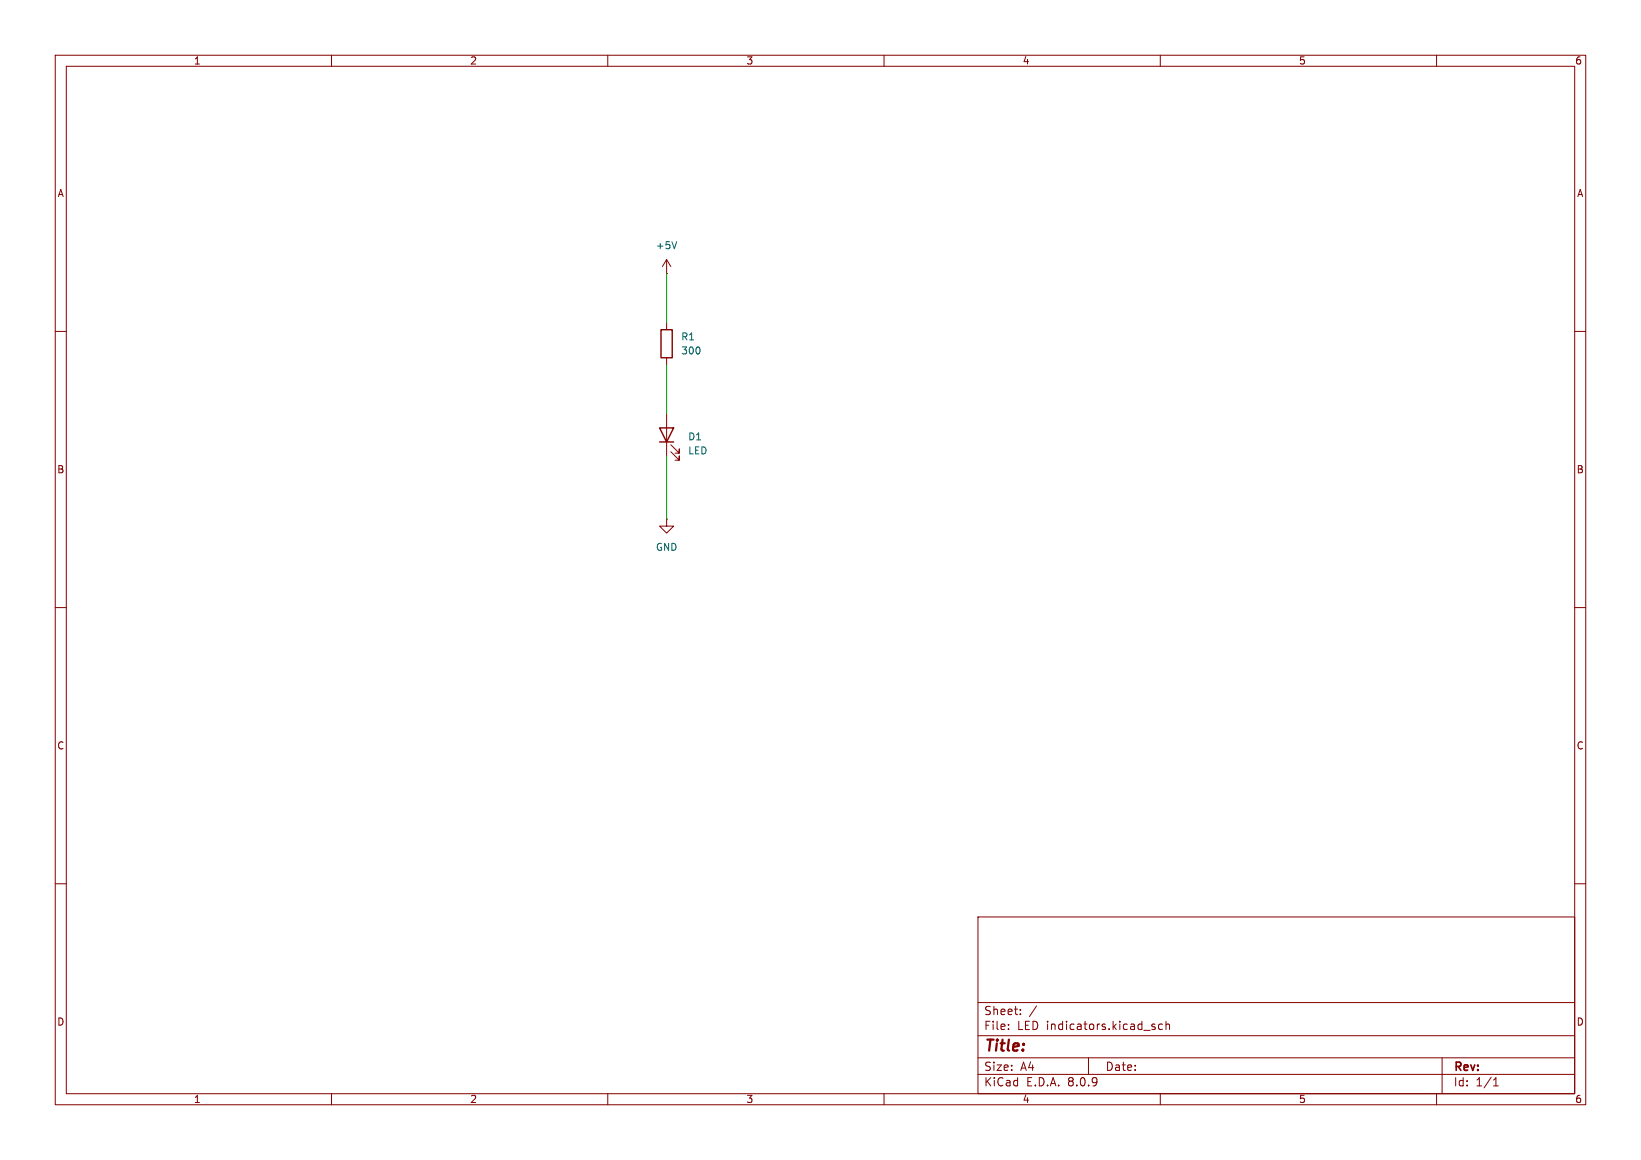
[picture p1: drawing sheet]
(kicad_sch
 (version 20231120)
 (generator "eeschema")
 (generator_version "8.0")
 (paper "A4")
 (lib_symbols
  (symbol "Device:LED"
   (pin_numbers hide)
   (pin_names
    (offset 1.016) hide) (exclude_from_sim no) (in_bom yes) (on_board yes)
   (property "Reference" "D" (at 0 2.54 0) (effects (font (size 1.27 1.27))))
   (property "Value" "LED" (at 0 -2.54 0) (effects (font (size 1.27 1.27))))
   (property "Footprint" "" (at 0 0 0) (effects (font (size 1.27 1.27)) (hide yes)))
   (property "Datasheet" "~" (at 0 0 0) (effects (font (size 1.27 1.27)) (hide yes)))
   (property "Description" "Light emitting diode" (at 0 0 0) (effects (font (size 1.27 1.27)) (hide yes)))
   (symbol "LED_0_1"
    (polyline (pts (xy -1.27 -1.27) (xy -1.27 1.27)) (stroke (width 0.254) (type default)) (fill (type none)))
    (polyline (pts (xy -1.27 0) (xy 1.27 0)) (stroke (width 0) (type default)) (fill (type none)))
    (polyline (pts (xy 1.27 -1.27) (xy 1.27 1.27) (xy -1.27 0) (xy 1.27 -1.27)) (stroke (width 0.254) (type default)) (fill (type none)))
    (polyline (pts (xy -3.048 -0.762) (xy -4.572 -2.286) (xy -3.81 -2.286) (xy -4.572 -2.286) (xy -4.572 -1.524)) (stroke (width 0) (type default)) (fill (type none)))
    (polyline (pts (xy -1.778 -0.762) (xy -3.302 -2.286) (xy -2.54 -2.286) (xy -3.302 -2.286) (xy -3.302 -1.524)) (stroke (width 0) (type default)) (fill (type none))))
   (symbol "LED_1_1"
    (pin passive line (at -3.81 0 0) (length 2.54) (name "K" (effects (font (size 1.27 1.27)))) (number "1" (effects (font (size 1.27 1.27)))))
    (pin passive line (at 3.81 0 180) (length 2.54) (name "A" (effects (font (size 1.27 1.27)))) (number "2" (effects (font (size 1.27 1.27)))))))
  (symbol "Device:R"
   (pin_numbers hide)
   (pin_names
    (offset 0)) (exclude_from_sim no) (in_bom yes) (on_board yes)
   (property "Reference" "R" (at 2.032 0 90) (effects (font (size 1.27 1.27))))
   (property "Value" "R" (at 0 0 90) (effects (font (size 1.27 1.27))))
   (property "Footprint" "" (at -1.778 0 90) (effects (font (size 1.27 1.27)) (hide yes)))
   (property "Datasheet" "~" (at 0 0 0) (effects (font (size 1.27 1.27)) (hide yes)))
   (property "Description" "Resistor" (at 0 0 0) (effects (font (size 1.27 1.27)) (hide yes)))
   (symbol "R_0_1"
    (rectangle (start -1.016 -2.54) (end 1.016 2.54) (stroke (width 0.254) (type default)) (fill (type none))))
   (symbol "R_1_1"
    (pin passive line (at 0 3.81 270) (length 1.27) (name "~" (effects (font (size 1.27 1.27)))) (number "1" (effects (font (size 1.27 1.27)))))
    (pin passive line (at 0 -3.81 90) (length 1.27) (name "~" (effects (font (size 1.27 1.27)))) (number "2" (effects (font (size 1.27 1.27)))))))
  (symbol "power:+5V"
   (power)
   (pin_numbers hide)
   (pin_names
    (offset 0) hide) (exclude_from_sim no) (in_bom yes) (on_board yes)
   (property "Reference" "#PWR" (at 0 -3.81 0) (effects (font (size 1.27 1.27)) (hide yes)))
   (property "Value" "+5V" (at 0 3.556 0) (effects (font (size 1.27 1.27))))
   (property "Footprint" "" (at 0 0 0) (effects (font (size 1.27 1.27)) (hide yes)))
   (property "Datasheet" "" (at 0 0 0) (effects (font (size 1.27 1.27)) (hide yes)))
   (property "Description" "Power symbol creates a global label with name \"+5V\"" (at 0 0 0) (effects (font (size 1.27 1.27)) (hide yes)))
   (symbol "+5V_0_1"
    (polyline (pts (xy -0.762 1.27) (xy 0 2.54)) (stroke (width 0) (type default)) (fill (type none)))
    (polyline (pts (xy 0 0) (xy 0 2.54)) (stroke (width 0) (type default)) (fill (type none)))
    (polyline (pts (xy 0 2.54) (xy 0.762 1.27)) (stroke (width 0) (type default)) (fill (type none))))
   (symbol "+5V_1_1"
    (pin power_in line (at 0 0 90) (length 0) (name "~" (effects (font (size 1.27 1.27)))) (number "1" (effects (font (size 1.27 1.27)))))))
  (symbol "power:GND"
   (power)
   (pin_numbers hide)
   (pin_names
    (offset 0) hide) (exclude_from_sim no) (in_bom yes) (on_board yes)
   (property "Reference" "#PWR" (at 0 -6.35 0) (effects (font (size 1.27 1.27)) (hide yes)))
   (property "Value" "GND" (at 0 -3.81 0) (effects (font (size 1.27 1.27))))
   (property "Footprint" "" (at 0 0 0) (effects (font (size 1.27 1.27)) (hide yes)))
   (property "Datasheet" "" (at 0 0 0) (effects (font (size 1.27 1.27)) (hide yes)))
   (property "Description" "Power symbol creates a global label with name \"GND\" , ground" (at 0 0 0) (effects (font (size 1.27 1.27)) (hide yes)))
   (symbol "GND_0_1"
    (polyline (pts (xy 0 0) (xy 0 -1.27) (xy 1.27 -1.27) (xy 0 -2.54) (xy -1.27 -1.27) (xy 0 -1.27)) (stroke (width 0) (type default)) (fill (type none))))
   (symbol "GND_1_1"
    (pin power_in line (at 0 0 270) (length 0) (name "~" (effects (font (size 1.27 1.27)))) (number "1" (effects (font (size 1.27 1.27))))))))
 (wire
  (pts (xy 120.65 66.04) (xy 120.65 74.93))
  (stroke (width 0) (type default)))
 (wire
  (pts (xy 120.65 82.55) (xy 120.65 93.98))
  (stroke (width 0) (type default)))
 (wire
  (pts (xy 120.65 49.53) (xy 120.65 58.42))
  (stroke (width 0) (type default)))
 (symbol
  (lib_id "power:+5V")
  (at 120.65 49.53 0)
  (unit 1)
  (exclude_from_sim no)
  (in_bom yes)
  (on_board yes)
  (dnp no)
  (fields_autoplaced yes)
  (property "Reference" "#PWR1" (at 120.65 53.34 0) (effects (font (size 1.27 1.27)) (hide yes)))
  (property "Value" "+5V" (at 120.65 44.45 0) (effects (font (size 1.27 1.27))))
  (property "Footprint" "" (at 120.65 49.53 0) (effects (font (size 1.27 1.27)) (hide yes)))
  (property "Datasheet" "" (at 120.65 49.53 0) (effects (font (size 1.27 1.27)) (hide yes)))
  (property "Description" "Power symbol creates a global label with name \"+5V\"" (at 120.65 49.53 0) (effects (font (size 1.27 1.27)) (hide yes)))
  (pin "1"))
 (symbol
  (lib_id "power:GND")
  (at 120.65 93.98 0)
  (unit 1)
  (exclude_from_sim no)
  (in_bom yes)
  (on_board yes)
  (dnp no)
  (fields_autoplaced yes)
  (property "Reference" "#PWR2" (at 120.65 100.33 0) (effects (font (size 1.27 1.27)) (hide yes)))
  (property "Value" "GND" (at 120.65 99.06 0) (effects (font (size 1.27 1.27))))
  (property "Footprint" "" (at 120.65 93.98 0) (effects (font (size 1.27 1.27)) (hide yes)))
  (property "Datasheet" "" (at 120.65 93.98 0) (effects (font (size 1.27 1.27)) (hide yes)))
  (property "Description" "Power symbol creates a global label with name \"GND\" , ground" (at 120.65 93.98 0) (effects (font (size 1.27 1.27)) (hide yes)))
  (pin "1"))
 (symbol
  (lib_id "Device:R")
  (at 120.65 62.23 0)
  (unit 1)
  (exclude_from_sim no)
  (in_bom yes)
  (on_board yes)
  (dnp no)
  (fields_autoplaced yes)
  (property "Reference" "R1" (at 123.19 60.9599 0) (effects (font (size 1.27 1.27)) (justify left)))
  (property "Value" "300" (at 123.19 63.4999 0) (effects (font (size 1.27 1.27)) (justify left)))
  (property "Footprint" "Resistor_SMD:R_0805_2012Metric" (at 118.872 62.23 90) (effects (font (size 1.27 1.27)) (hide yes)))
  (property "Datasheet" "~" (at 120.65 62.23 0) (effects (font (size 1.27 1.27)) (hide yes)))
  (property "Description" "Resistor" (at 120.65 62.23 0) (effects (font (size 1.27 1.27)) (hide yes)))
  (pin "2")
  (pin "1"))
 (symbol
  (lib_id "Device:LED")
  (at 120.65 78.74 90)
  (unit 1)
  (exclude_from_sim no)
  (in_bom yes)
  (on_board yes)
  (dnp no)
  (fields_autoplaced yes)
  (property "Reference" "D1" (at 124.46 79.0574 90) (effects (font (size 1.27 1.27)) (justify right)))
  (property "Value" "LED" (at 124.46 81.5974 90) (effects (font (size 1.27 1.27)) (justify right)))
  (property "Footprint" "LED_SMD:LED_0805_2012Metric" (at 120.65 78.74 0) (effects (font (size 1.27 1.27)) (hide yes)))
  (property "Datasheet" "~" (at 120.65 78.74 0) (effects (font (size 1.27 1.27)) (hide yes)))
  (property "Description" "Light emitting diode" (at 120.65 78.74 0) (effects (font (size 1.27 1.27)) (hide yes)))
  (pin "1")
  (pin "2"))
 (sheet_instances
  (path ""
   (page "1"))))
